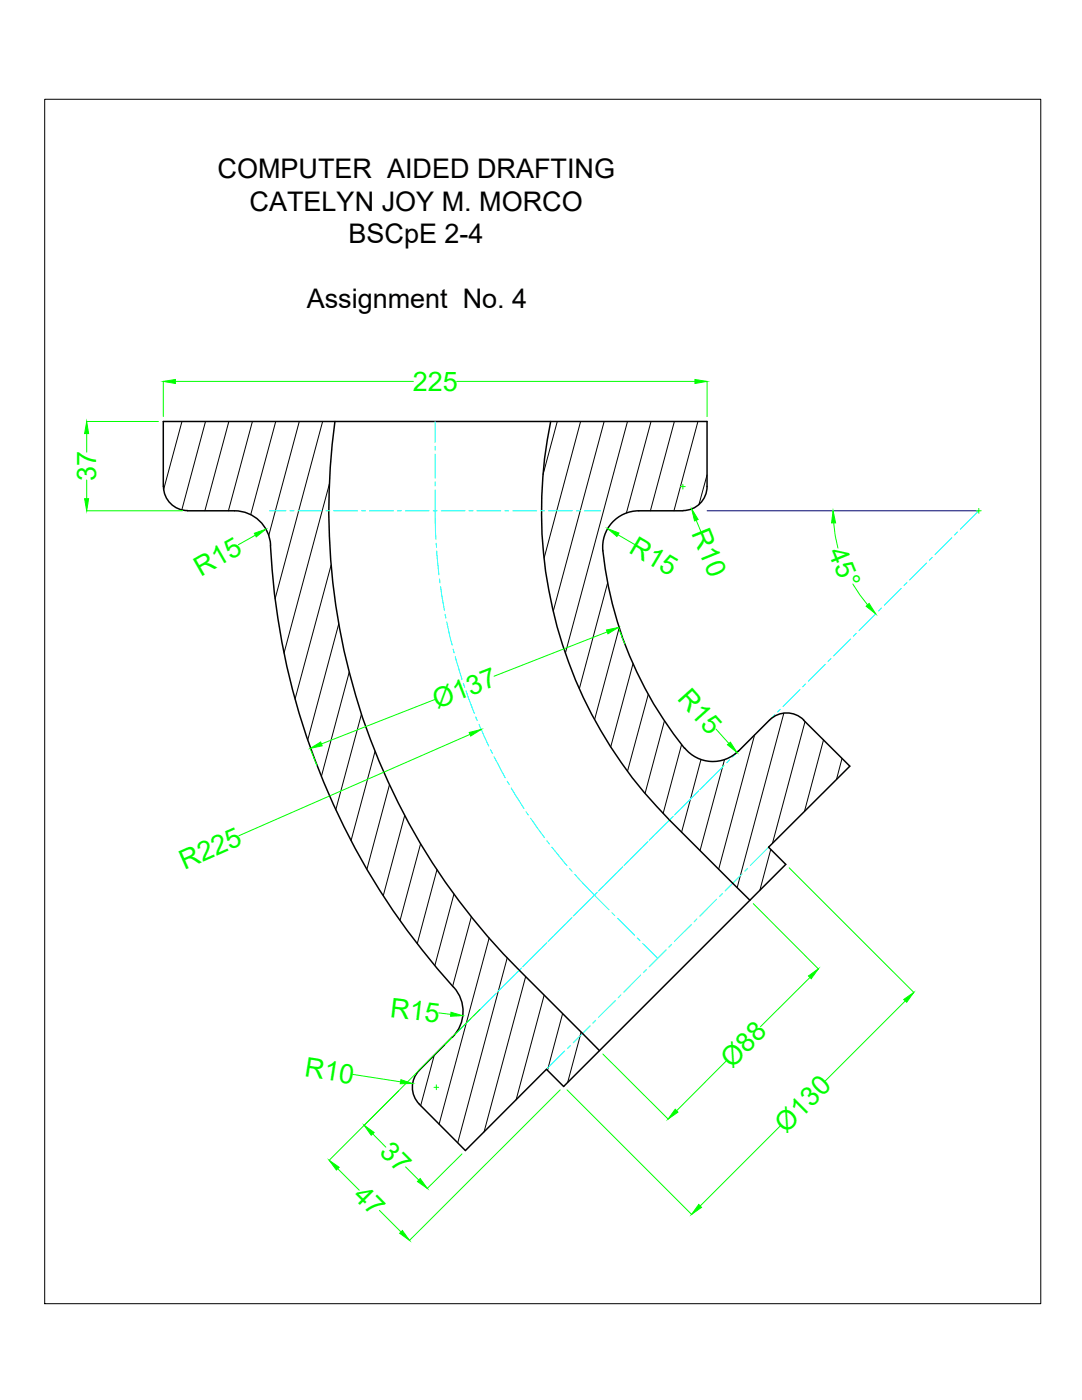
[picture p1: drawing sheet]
<svg xmlns="http://www.w3.org/2000/svg" width="216mm" height="279mm" viewBox="0 0 216 279" stroke-linecap="round" stroke-linejoin="round" font-family="sans-serif">
<!-- layer: const lines -->
<path d="M141.1 101.9h54.2" fill="none" stroke="#00f" stroke-width=".2"/>
<!-- layer: 0 -->
<g fill="none" stroke="#000" stroke-width=".2">
<path d="M8.9 19.8h198.8v240.4h-198.8zM36.3 84.1l-3.7 13.7M41 84.1l-4.7 17.7M45.7 84.1l-4.8 17.8M50.4 84.1l-4.8 17.8M55 84.1l-5 18.6M59.7 84.1l-6.1 22.8M64.4 84.1l-9.5 35.4M65.7 96.6l-9 33.7M111.2 84.1l-2.8 10.6M115.9 84.1l-7.3 27.3M120.6 84.1l-10.2 37.9"/>
<path d="M125.2 84.1l-12.4 46.3M129.9 84.1l-4.9 18.3M134.6 84.1l-4.8 17.8M139.3 84.1l-4.8 17.8M141.1 94.8l-1.6 5.9M66.1 112.8l-7.2 26.7M121.2 116.4l-5.6 21.1M67.6 124.5l-6.2 23.2M69.7 134.2l-5.6 20.8M123.6 125.3l-5 18.3M126.3 132.5l-4.4 16.6M129.4 138.6l-4.2 15.3"/>
<path d="M72.1 142.5l-5.1 19.1M74.8 149.9l-4.8 17.9M77.7 156.6l-4.5 16.8M132.6 143.9l-3.9 14.4M136 148.6l-3.7 13.7M139.9 151.6l-3.9 14.5M144.6 151.6l-4.9 18.2M150.6 146.7l-7.2 26.7M156.4 142.3l-9.3 34.8M160.6 144l-6.5 24.4M164.3 147.7l-3.8 14.3M168 151.4l-1.1 4.2"/>
<path d="M80.8 162.7l-4.3 16M83.9 168.4l-4.1 15.3M87.2 173.6l-3.9 14.7M90.6 178.4l-3.8 14.3M153.8 169.5l-2.2 8.2M94.1 183l-3.8 13.8M97.6 187.2l-10 37.2M101.2 191.2l-9.9 36.8M104.9 194.9l-8.3 31M108.6 198.6l-5.6 20.9M86.6 210.6l-2.7 10.1M112.3 202.3l-3.1 11.3"/>
<path d="M115.9 206l-2.6 10"/>
</g>
<!-- layer: Objectline -->
<g fill="none" stroke="#000" stroke-width=".3">
<path d="M32.6 97.1v-13h108.5v13M32.6 97.1a4.8 4.8 0 0 0 4.8 4.8h9.4M66.8 84.1a129.5 129.5 0 0 0 36.8 109.5l16 16.1M109.9 84.1a87.3 87.3 0 0 0 23.7 79.6l16 16M141.1 97.1a4.8 4.8 0 0 1-4.8 4.8M46.8 101.9a7.2 7.2 0 0 1 7.2 6.9M54 108.8a141.9 141.9 0 0 0 36.5 88.2M120.3 109.9a75.2 75.2 0 0 0 16.3 39.5M136.3 101.9h-8.8a7.2 7.2 0 0 0-7.2 8M136.6 149.3a7.2 7.2 0 0 0 10.8 .6M153.5 143.7l-6.2 6.2M153.6 143.7a4.8 4.8 0 0 1 6.8 0"/>
<path d="M160.3 143.7l9.3 9.2-16.2 16.2 3.4 3.4-44.3 44.3-3.5-3.4-16.1 16.2-9.2-9.2M90.5 197a7.2 7.2 0 0 1-.2 10M83.7 213.6a4.8 4.8 0 0 0 0 6.8M90.2 207l-6.5 6.6"/>
</g>
<!-- layer: centerlines -->
<g fill="none" stroke="#0ff" stroke-width=".2">
<path d="M86.8 97.8l.2 9.8M86.8 84.1v4.2M86.8 89.1v.7M86.8 90.6v4.8M86.8 96.2v.8M53.8 101.9h3.3M57.9 101.9h.8M59.4 101.9h4.8M65 101.9h.8M66.6 101.9h4.8M72.2 101.9h.7M73.7 101.9h4.8"/>
<path d="M79.3 101.9h.8M80.9 101.9h4.7M86.4 101.9h.8M87 108.4l.1 .8M87.2 110l.4 4.7M87.7 115.5l.1 .8M87.9 117.1l.8 4.7M88 101.9h4.8M93.6 101.9h.8M95.2 101.9h4.7M100.7 101.9h.8M102.3 101.9h4.8"/>
<path d="M107.9 101.9h.8M109.5 101.9h4.7M115 101.9h.8M116.6 101.9h3.3M179.8 117.4l-3.3 3.4M181 116.3l-.6 .5M184.9 112.4l-3.4 3.3M186 111.3l-.6 .5M189.9 107.3l-3.4 3.4M191 106.2l-.5 .6M195.3 101.9l-3.7 3.7M88.8 122.6l.2 .8"/>
<path d="M89.1 124.1l1.1 4.7M90.4 129.5l.2 .8M90.8 131.1l1.4 4.5M92.4 136.4l.3 .8M93 137.9l1.6 4.5M159.6 137.6l-3.4 3.4M160.7 136.5l-.5 .6M164.7 132.6l-3.4 3.3M165.8 131.4l-.6 .6M169.7 127.5l-3.3 3.4M170.8 126.4l-.5 .6M174.8 122.5l-3.4 3.4"/>
<path d="M175.9 121.3l-.6 .6M94.9 143.1l.3 .7M95.6 144.6l1.9 4.3M97.9 149.6l.3 .7M98.6 151l2.2 4.2M101.2 155.9l.4 .7M102 157.3l2.5 4M139.4 157.8l-4.8 4.8M144.5 152.8l-4.9 4.8M145.6 151.6l-.6 .6M149.5 147.7l-3.3 3.4M150.7 146.6l-.6 .6"/>
<path d="M154.6 142.7l-3.4 3.4M155.7 141.6l-.6 .5M105 162l.4 .6M105.9 163.3l2.8 3.9M109.1 167.8l.5 .6M110.1 169.1l3 3.6M113.7 173.3l.5 .6M114.7 174.5l6.8 7.1M117.8 179.5l-3.4 3.3M119.2 178.1l-3.3 3.3M120.3 176.9l-.6 .6M124.3 173l-4.8 4.8"/>
<path d="M129.3 167.9l-4.8 4.9M130.4 166.8l-.5 .6M132.9 164.3l-3.4 3.4M134.4 162.9l-3.4 3.3M135.5 161.8l-.6 .5M143 179.5l-3.4 3.3M144.1 178.4l-.5 .5M148.1 174.4l-3.4 3.4M149.2 173.3l-.6 .6M153.4 169.1l-3.7 3.6M99 198.2l-3.8 3.8M100.1 197.1l-.5 .6"/>
<path d="M102.6 194.6l-3.4 3.4M104 193.2l-3.3 3.4M105.2 192.1l-.6 .5M107.6 189.6l-3.3 3.4M109.1 188.1l-3.4 3.4M114.2 183.1l-4.9 4.8M115.3 181.9l-.6 .6M122.1 182.2l.6 .5M122.8 199.7l-3.4 3.3M123.2 183.3l3.4 3.3M123.9 198.5l-.6 .6M127.2 187.2l.5 .5"/>
<path d="M127.8 194.6l-3.3 3.4M128.3 188.3l2.9 3M129 193.5l-.6 .6M132.9 189.6l-3.4 3.4M134 188.5l-.5 .5M138 184.5l-3.4 3.4M139.1 183.4l-.6 .6M94 203.3l-3.8 3.7M95.1 202.2l-.6 .5M112.7 209.8l-3.7 3.6M113.8 208.7l-.5 .5M117.8 204.7l-3.4 3.4"/>
<path d="M118.9 203.6l-.6 .6"/>
</g>
<!-- layer: dims -->
<g fill="none" stroke="#0f0" stroke-width=".2">
<path d="M32.6 76.1v7M35 76.1h47.5M91.1 76.1h47.6M141.1 76.1v7M17.3 84.1h14.3M17.3 86.5v3.8M17.3 95.8v3.7M135.7 97.1h1M136.3 96.6v1M17.3 101.9h19.1M51 106.8l-3.4 1.9M123.3 106.7l3.3 2"/>
<path d="M138.9 103.8l1 2.3M166.4 104.4l.3 2.5 .5 2.5M170.2 116.5l1.4 2.2 1.5 2M194.8 101.9h1M195.3 101.5v.9M86.7 139.6l-22.5 8.9M121.1 126.1l-22.5 8.9M123.4 125.2l1.3 3.4M61.9 149.4l1.3 3.3M93.8 146.6l-46.1 20.2M142.9 145.5l2.5 2.9M157.5 173.2l24.9 24.9"/>
<path d="M150.3 180.3l13 13.1M161.6 195.1l-9.8 9.8M180.6 199.8l-15.9 15.9M70.4 214.4l9.5 1.5M86.6 217h.9M87.1 216.5v1M87.5 202.1l2.4 .3M95.7 201.5l-30 30.1M111.8 217.5l-30.1 30.1M113.1 217.5l24.9 24.9M120.3 210.4l13 13M144.9 211.8l-9.9 9.9"/>
<path d="M67.4 233.3l4.3 4.2M74.4 226.3l2.6 2.6M80.9 232.9l2.7 2.6M92.2 230.3l-7 6.9M155.7 224.7l-16 16M75.7 241.6l4.3 4.3"/>
</g>
<g fill="#0f0" stroke="#0f0" stroke-width=".2">
<path d="M134.7 221.4l.6 .6-2 1.4z"/>
<path d="M161.3 194.8l2-1.5-1.4 2z"/>
<path d="M72.7 224.6l2 1.4-.6 .6z"/>
<path d="M83.8 235.2l1.5 2-2-1.4z"/>
<path d="M80 215.5l2.3 .7-2.4 .1z"/>
<path d="M90 202l2.3 .7-2.4 .1z"/>
<path d="M16.9 99.5h.8l-.4 2.4z"/>
<path d="M17.3 84.1l.4 2.4h-.8z"/>
<path d="M65.7 231.6l2 1.4-.6 .5z"/>
<path d="M79.7 246.1l.6-.5 1.4 2z"/>
<path d="M180.3 199.5l2-1.4-1.4 1.9z"/>
<path d="M139.4 240.4l.6 .6-2 1.4z"/>
<path d="M145.1 148.6l.6-.5 1.4 2.1z"/>
<path d="M50.7 106.4l2.3-.8-1.9 1.5z"/>
<path d="M121.2 105.5l2.3 .9-.4 .7z"/>
<path d="M138 101.6l1.3 2.1-.7 .3z"/>
<path d="M166.2 101.9l.5 2.5h-.8z"/>
<path d="M172.8 121l.6-.6 1.3 2.1z"/>
<path d="M61.9 149.4l2.1-1.3 .3 .7z"/>
<path d="M121 125.7l2.4-.5-2.1 1.3z"/>
<path d="M93.6 146.2l2.4-.6-2.1 1.3z"/>
<path d="M32.6 76.1l2.4-.4v.8z"/>
<path d="M138.7 75.7l2.4 .4-2.4 .4z"/>
</g>
<g font-size="5.4">
<text x="43.4" y="35.6">COMPUTER AIDED DRAFTING</text>
<text x="49.8" y="42">CATELYN JOY M. MORCO</text>
<text x="69.5" y="48.5">BSCpE 2-4</text>
<text x="61.2" y="61.4">Assignment No. 4</text>
</g>
<g font-size="5.4" fill="#0f0">
<text x="82.4" y="78">225</text>
<text x="19.2" y="96" transform="rotate(-90 19.2 96)">37</text>
<text x="137.9" y="106.4" transform="rotate(68 137.9 106.4)">R10</text>
<text x="125.3" y="110.1" transform="rotate(31 125.3 110.1)">R15</text>
<text x="165.2" y="110.2" transform="rotate(68 165.2 110.2)">45°</text>
<text x="40.1" y="115.1" transform="rotate(-30 40.1 115.1)">R15</text>
<text x="87.2" y="141.5" transform="rotate(-21 87.2 141.5)">Ø137</text>
<text x="135" y="139.6" transform="rotate(48 135 139.6)">R15</text>
<text x="36.8" y="173.7" transform="rotate(-24 36.8 173.7)">R225</text>
<text x="77.7" y="202.9" transform="rotate(7 77.7 202.9)">R15</text>
<text x="60.6" y="214.8" transform="rotate(9 60.6 214.8)">R10</text>
<text x="146.1" y="213.3" transform="rotate(-45 146.1 213.3)">Ø88</text>
<text x="156.9" y="226.2" transform="rotate(-45 156.9 226.2)">Ø130</text>
<text x="75.5" y="230.1" transform="rotate(45 75.5 230.1)">37</text>
<text x="70.3" y="238.8" transform="rotate(45 70.3 238.8)">47</text>
</g>
</svg>
